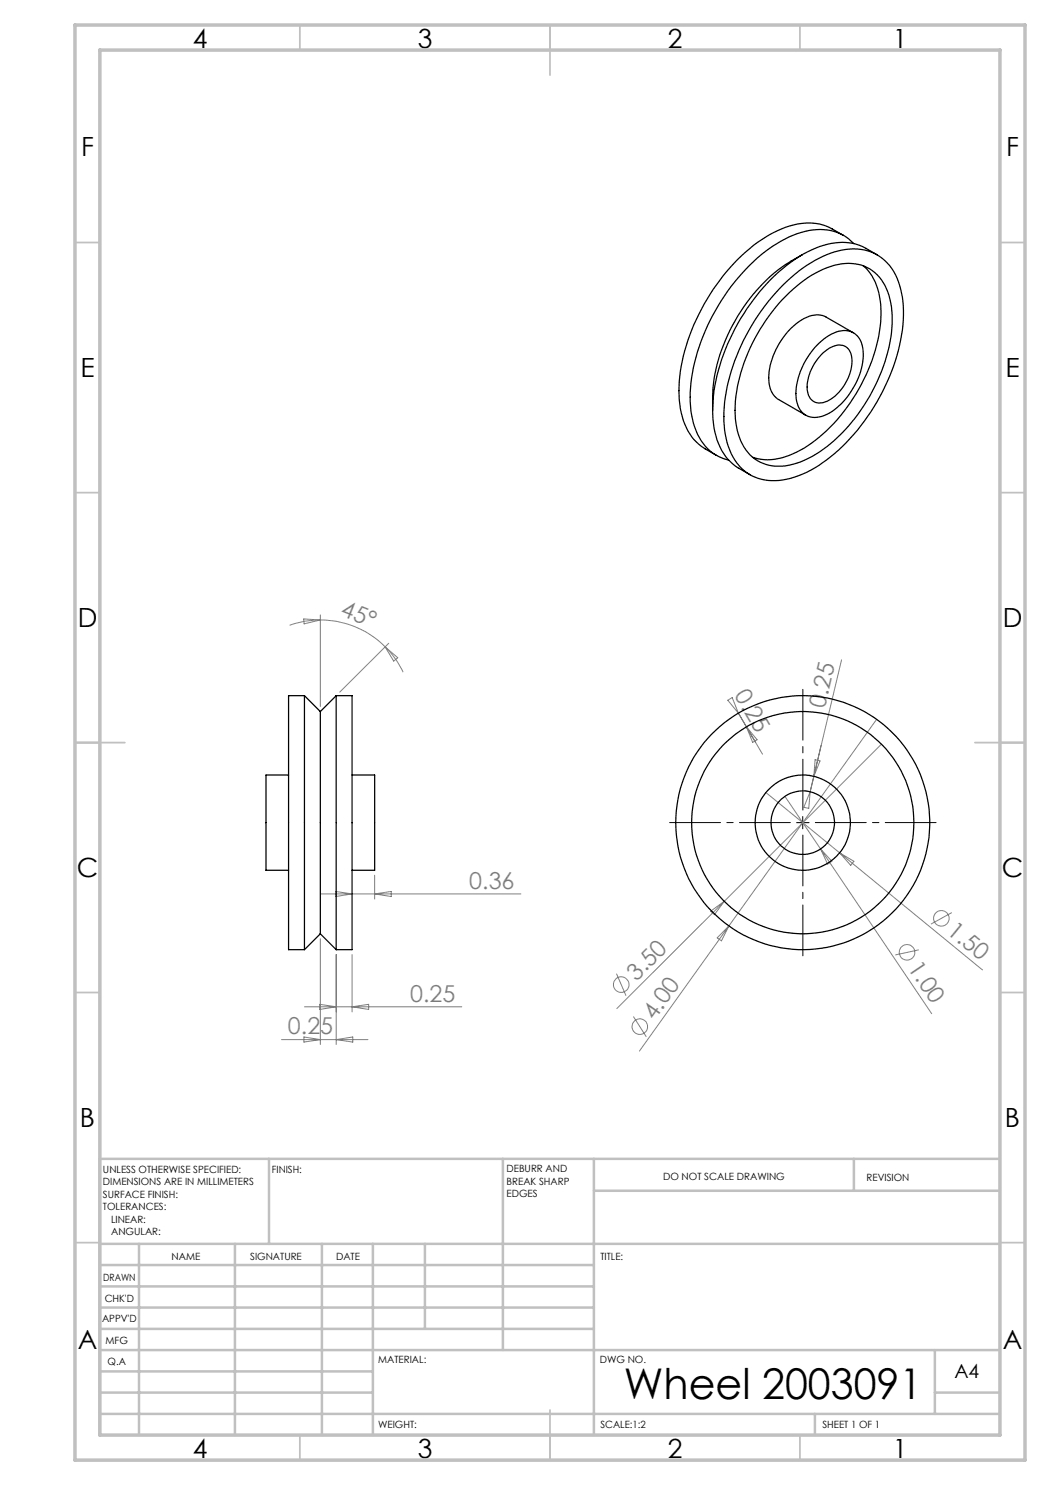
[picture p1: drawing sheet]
<svg xmlns="http://www.w3.org/2000/svg" width="210mm" height="297mm" viewBox="0 0 210 297" stroke-linecap="round" stroke-linejoin="round" font-family="sans-serif">
<g fill="none" stroke="#808080" stroke-width=".2">
<path d="M60.7 123.8l3.4 .2-3.3 .8zM64.1 124a18.1 18.1 0 0 1 12.9 5.4M64.1 124a17.2 17.2 0 0 0-6.2 1.1M64.1 123v18.3M77 129.4a17.3 17.3 0 0 1 3.6 5M77 129.4l2.6 2.1-.9 .7zM77.8 128.7l-9.9 9.7M168.3 132l-6.3 26.4M145.6 140l.8-.5 1.3 3.1zM147.7 142.6l4.8 8.2M147.7 142.6l1.6 2.8M148.6 142.1h.1"/>
<path d="M149.3 145.4l2.1 2.6-.9 .5zM150.1 144.9h.1M153.2 158.5l14.7 12.1M157 159.3l7.1 10.5M161 158.1h.1M161.8 155h.1M162 158.4l-.3 3.3-.9-.2zM163 151.9l1 .3-1.2 3.1zM164.2 149.1l-1.4 6.2M175.3 143.9l-29.5 41.3M176.3 148.8l-31.4 31.5M64.1 178.8h40.1"/>
<path d="M67.1 178.3l3.3 .5-3.3 .5zM74.9 175v4.8M74.9 178.8l3.3-.5v1zM164.1 169.8l22.2 32.9M164.1 169.8l2.3 2.5-.9 .5zM167.9 170.6l28.6 23.4M167.9 170.6l2.9 1.7-.7 .8zM64.1 187.7v21.2M67.2 190.9v18M70.4 190.9v11.5M123.3 194.7l1.9 4.4M142.1 182.2l2.8-1.9-2 2.6z"/>
<path d="M144.9 180.3l-21.5 21.4M145.8 185.2l-17.9 25M145.8 185.2l-1.5 3-.9-.6zM183.8 190l-4.7 1M190.4 182.5l-4.2 2.3M56.3 207.9h17.3M60.8 207.4l3.3 .5-3.3 .5zM60.9 201.4h31.5M64 200.9l3.2 .5-3.2 .5zM67.2 207.9l3.4-.5v1zM70.4 201.4l3.3-.5v1zM126.7 203.3l2.6 4.1"/>
<circle cx="124.3" cy="196.9" r="1.56"/>
<circle cx="181.4" cy="190.5" r="1.56"/>
<circle cx="188.3" cy="183.7" r="1.55"/>
<circle cx="128" cy="205.3" r="1.55"/>
</g>
<path d="M158.1 164.5h-24.2M160.6 162v-24.1M160.6 167v24.2M163.1 164.5h24.1" fill="none" stroke="#000" stroke-width=".2" stroke-dasharray="15.2 1.3 1.3 1.3" stroke-dashoffset="5.1"/>
<path d="M159.3 164.5h2.5M160.5 163.3v2.5" fill="none" stroke="#000" stroke-width=".2"/>
<g fill="none" stroke="#c0c0c0" stroke-width=".35">
<path d="M60 5v5M110 5v10M160 5v5M15 48.5h5M200 48.5h5M15 98.5h5M200 98.5h5M15 148.5h10M195 148.5h10M15 198.5h5M200 198.5h5M15 248.5h5"/>
<path d="M200 248.5h5M60 287v5M110 282v10M160 287v5"/>
</g>
<g fill="none" stroke="#c0c0c0" stroke-width=".5">
<path d="M53.8 231.8v17M100.6 231.8v38.2M118.8 231.8v55.2M118.8 238.2h81.2M170.8 231.8v6.4M200 231.8h-180v55.2M20 248.8h180M20 257.3h98.8M20 253h98.8M27.8 248.8v38.2M47 248.8v38.2M64.4 248.8v38.2"/>
<path d="M74.6 248.8v38.2M85 248.8v17M20 265.8h98.8M20 261.5h98.8M20 278.5h54.6M20 274.3h54.6M20 270h180M187 278.5h13M187 270v12.8M20 282.8h180M163 282.8v4.2"/>
</g>
<path d="M15 5h190v287h-190zM20 10h180v277h-180z" fill="none" stroke="#c0c0c0" stroke-width=".7"/>
<g fill="none" stroke="#000" stroke-width=".25">
<path d="M156.5 59.9a22.2 22.2 0 0 1 11.1-7 8.2 8.2 0 0 1 10.2 6.2 24.2 24.2 0 0 1-1.5 15.2 34.2 34.2 0 0 1-14 17 11.3 11.3 0 0 1-9.7 1.4 9 9 0 0 1-5.3-7.3 27.6 27.6 0 0 1 3.2-16.7 37.9 37.9 0 0 1 6-8.8zM156.6 57a23.2 23.2 0 0 1 12.7-7.1 9.5 9.5 0 0 1 10.8 7.9 28.7 28.7 0 0 1-2.2 17.5 38.6 38.6 0 0 1-15.8 18.7 13.7 13.7 0 0 1-10.5 1.7 9.8 9.8 0 0 1-6.2-7.2 27.7 27.7 0 0 1 1.5-16.3 42.7 42.7 0 0 1 9.7-15.2zM160.5 50.9a34 34 0 0 0-16.2 19.1 29.6 29.6 0 0 0-1.8 12.1M168.7 47.1l-2.3-1.3a11.1 11.1 0 0 0-10 0 32.7 32.7 0 0 0-14.4 13 37.6 37.6 0 0 0-6.2 19.3 15.3 15.3 0 0 0 3 9.8l1.5 1.4 3 1.8M170.7 48.7a9.6 9.6 0 0 0-9.7-2.4 26 26 0 0 0-12.7 8.4 40.2 40.2 0 0 0-10.3 23.8 15.3 15.3 0 0 0 3 10.7 9 9 0 0 0 4.7 2.8M172.6 53.2a11.2 11.2 0 0 1 3.6 8.5 33.2 33.2 0 0 1-7.4 20.6 25.6 25.6 0 0 1-12.4 9.3 9.7 9.7 0 0 1-5.8-.1M175.4 51l-2.2-1.3a11.1 11.1 0 0 0-10.1-.1 32.5 32.5 0 0 0-14.3 13.2 37.3 37.3 0 0 0-6.3 19.3M163.8 68.6a7.2 7.2 0 0 1 5.8-2.4 3.9 3.9 0 0 1 3 3.9 14.6 14.6 0 0 1-7.3 12.8 3.9 3.9 0 0 1-5.5-1.2 8.5 8.5 0 0 1 0-6.7 15.7 15.7 0 0 1 4-6.4zM164.2 71a4.6 4.6 0 0 1 4.6-1.8 3.3 3.3 0 0 1 1.6 3.8 9.3 9.3 0 0 1-5.8 7.5 2.56 2.56 0 0 1-3.2-2.6 9.7 9.7 0 0 1 2.8-6.9zM170.7 66.6l-5.5-3.2a5.1 5.1 0 0 0-5.3 .9 14.6 14.6 0 0 0-6.1 12.4 4.3 4.3 0 0 0 1.9 3.2l5.4 3.1M142.5 82.1a15.3 15.3 0 0 0 3 9.7l1.5 1.4 3 1.8M60.9 139.1v50.8"/>
<path d="M60.9 139.1h-3.2v50.8h3.2M60.9 139.1l3.2 3.2M67.2 139.1v50.8M67.2 139.1h3.2v50.8h-3.2M67.2 139.1l-3.1 3.2M57.7 155h-4.5v19.1h4.5M64.1 142.3v44.5M70.4 155h4.5v19.1h-4.5M64.1 186.8l-3.2 3.1M64.1 186.8l3.1 3.1"/>
<circle cx="160.5" cy="164.5" r="9.5"/>
<circle cx="160.6" cy="164.5" r="25.4"/>
<circle cx="160.6" cy="164.5" r="6.4"/>
<circle cx="160.6" cy="164.5" r="22.2"/>
</g>
<text font-size="8.5" x="124.8" y="279.7">Wheel 2003091</text>
<g font-size="5.3">
<text x="38.5" y="9.5">4</text>
<text x="83.5" y="9.5">3</text>
<text x="133.6" y="9.5">2</text>
<text x="178.6" y="9.5">1</text>
<text x="16.2" y="31.2">F</text>
<text x="201.2" y="31.2">F</text>
<text x="16.1" y="75.5">E</text>
<text x="201.1" y="75.5">E</text>
<text x="15.5" y="125.5">D</text>
<text x="200.5" y="125.5">D</text>
<text x="15.4" y="175.5">C</text>
<text x="200.4" y="175.5">C</text>
<text x="16" y="225.5">B</text>
<text x="201" y="225.5">B</text>
<text x="15.5" y="269.7">A</text>
<text x="200.5" y="269.7">A</text>
<text x="38.5" y="291.5">4</text>
<text x="83.5" y="291.5">3</text>
<text x="133.6" y="291.5">2</text>
<text x="178.6" y="291.5">1</text>
</g>
<g font-size="4.7" fill="#808080">
<text x="67.9" y="123" transform="rotate(22 67.9 123)">45°</text>
<text x="146.8" y="139.1" transform="rotate(60 146.8 139.1)">0.25</text>
<text x="164.9" y="141.8" transform="rotate(-77 164.9 141.8)">0.25</text>
<text x="93.9" y="177.8">0.36</text>
<text x="189.2" y="186.6" transform="rotate(39 189.2 186.6)">1.50</text>
<text x="127.3" y="196.3" transform="rotate(-45 127.3 196.3)">3.50</text>
<text x="181.4" y="193.5" transform="rotate(56 181.4 193.5)">1.00</text>
<text x="82" y="200.3">0.25</text>
<text x="57.6" y="206.9">0.25</text>
<text x="130.9" y="204.2" transform="rotate(-54 130.9 204.2)">4.00</text>
</g>
<text font-size="3.9" x="190.9" y="275.5">A4</text>
<g font-size="2">
<text x="20.6" y="234.6">UNLESS OTHERWISE SPECIFIED:</text>
<text x="20.6" y="237.1">DIMENSIONS ARE IN MILLIMETERS</text>
<text x="20.6" y="239.6">SURFACE FINISH:</text>
<text x="54.4" y="234.6">FINISH:</text>
<text x="101.3" y="234.5">DEBURR AND</text>
<text x="101.3" y="237">BREAK SHARP</text>
<text x="101.3" y="239.5">EDGES</text>
<text x="132.6" y="236">DO NOT SCALE DRAWING</text>
<text x="173.3" y="236.2">REVISION</text>
<text x="20.6" y="242.1">TOLERANCES:</text>
<text x="22.2" y="244.6">LINEAR:</text>
<text x="22.2" y="247.1">ANGULAR:</text>
<text x="34.3" y="252">NAME</text>
<text x="50" y="251.9">SIGNATURE</text>
<text x="67.2" y="251.9">DATE</text>
<text x="120.1" y="251.9">TITLE:</text>
<text x="20.6" y="256.1">DRAWN</text>
<text x="20.9" y="260.3">CHK'D</text>
<text x="20.4" y="264.4">APPV'D</text>
<text x="21.1" y="268.8">MFG</text>
<text x="21.5" y="273">Q.A</text>
<text x="75.6" y="272.5">MATERIAL:</text>
<text x="120" y="272.5">DWG NO.</text>
<text x="75.6" y="285.5">WEIGHT:</text>
<text x="120.1" y="285.6">SCALE:1:2</text>
<text x="164.5" y="285.6">SHEET 1 OF 1</text>
</g>
</svg>
